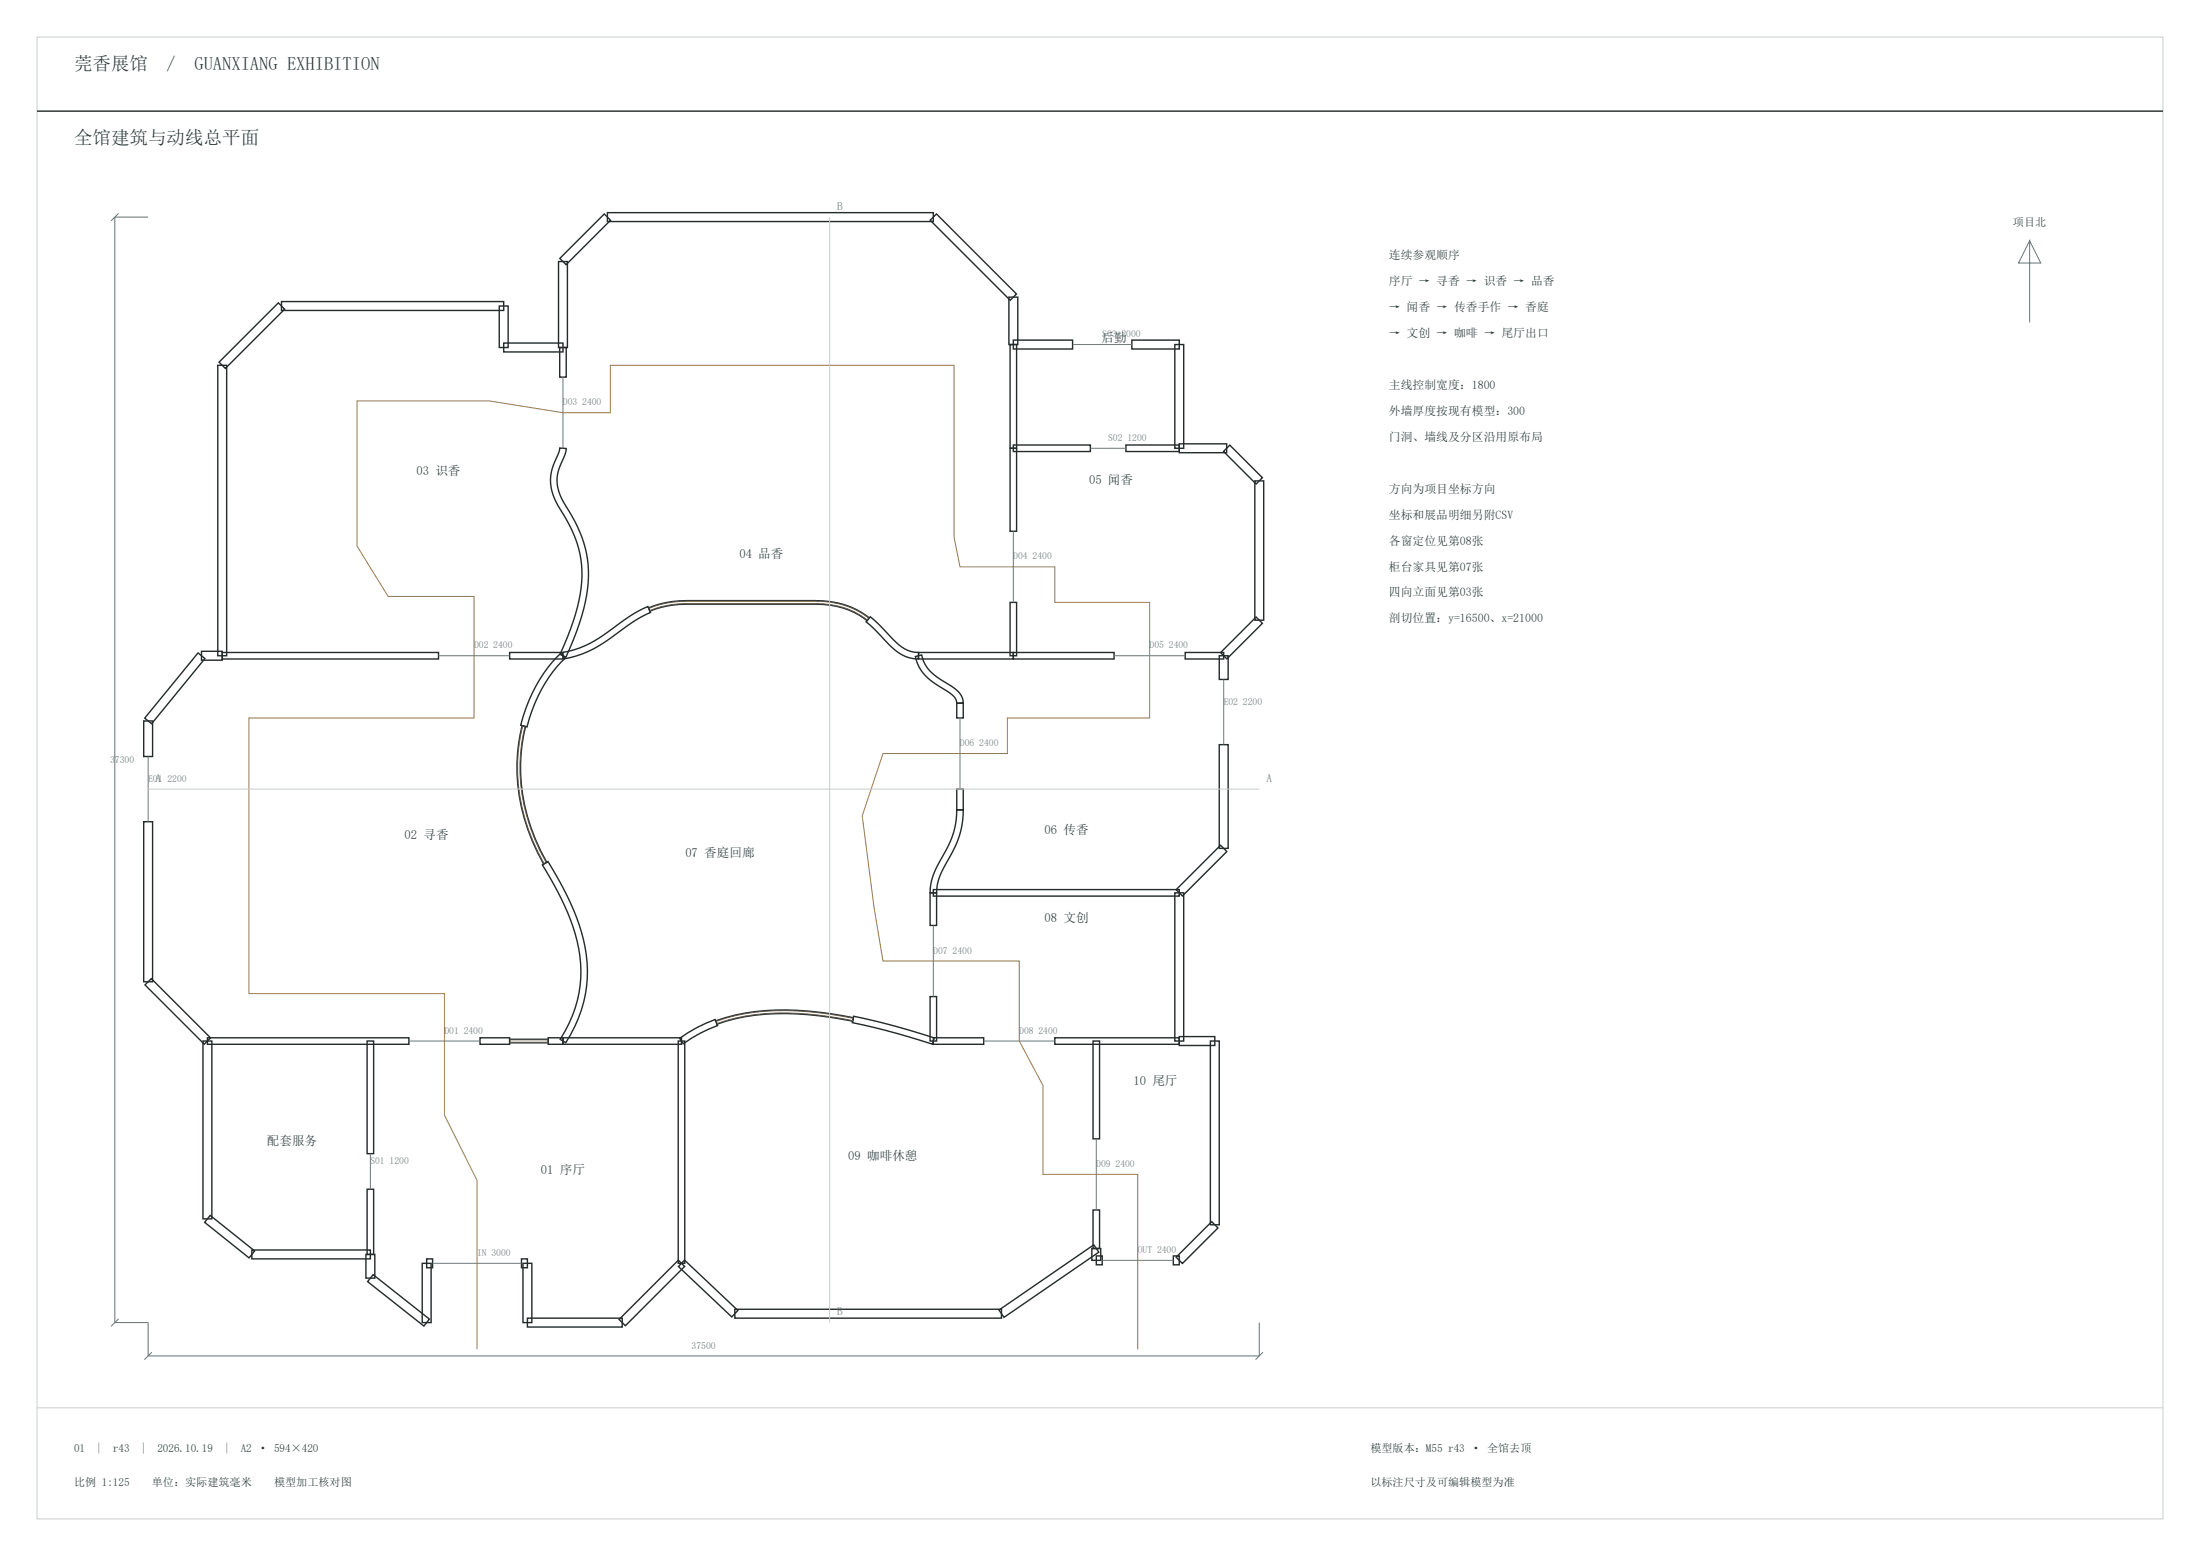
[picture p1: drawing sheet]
<svg xmlns="http://www.w3.org/2000/svg" width="594mm" height="420mm" viewBox="0 0 594 420" stroke-linecap="round" stroke-linejoin="round" font-family="sans-serif">
<path d="M10 10h574v400h-574zM224 58.6v298.4M40 213h300M10 380h574" fill="none" stroke="#c7ceca" stroke-width=".27"/>
<g fill="none" stroke="#252a2b" stroke-width=".38">
<path d="M10 30h574M164 57.4h88v2.4h-88zM251.2 59.4l1.6-1.6 21.6 21.6-1.6 1.6zM150.8 70.6h2.4v23.2h-2.4zM151.2 69.8l12-12 1.6 1.6-12 12zM58.8 98.6h2.4v78.4h-2.4zM75.2 81.8l1.6 1.6-16 16-1.6-1.6zM76 81.4h60v2.4h-60zM134.8 82.6h2.4v11.2h-2.4zM136 92.6h16v2.4h-16zM151.1 93.8h1.8v8h-1.8zM272.4 80.2h2.4v12.8h-2.4z"/>
<path d="M272.7 93h1.8v28h-1.8zM273.6 91.8h16v2.4h-16zM305.6 91.8h12.8v2.4h-12.8zM317.2 93h2.4v28h-2.4zM318.4 119.8h12.8v2.4h-12.8zM151.1 120.9l1.8 .2-.7 2.4a11.3 11.3 0 0 0 .6 13 31.6 31.6 0 0 1 5.2 26.1l-1 3.8-1.4 4.1-2.8 6.9-1.6-.8a55.7 55.7 0 0 0 5.9-21 30.5 30.5 0 0 0-5.9-18.1 12.9 12.9 0 0 1-.6-14.7zM272.7 121h1.8v22.4h-1.8zM273.6 120.1h20.8v1.8h-20.8zM304 120.1h14.4v1.8h-14.4zM330.4 121.8l1.6-1.6 8.8 8.8-1.6 1.6zM338.8 129.8h2.4v37.6h-2.4zM53.5 176.2l1.8 1.6-14.4 17.6-1.8-1.6z"/>
<path d="M54.4 175.8h5.6v2.4h-5.6zM60 176.1h58.4v1.8h-58.4zM137.6 176.1h14.4v1.8h-14.4zM150.3 177.5l1.1-1.1 1.2 1.2a37.9 37.9 0 0 0-10.3 18.6l-1.7-.4a41.2 41.2 0 0 1 9.7-18.3zM151.8 176.1a30.6 30.6 0 0 0 14.5-7.1l4.6-3.2 4-2.1 .7 1.6a63.6 63.6 0 0 0-11.7 7.6 28.1 28.1 0 0 1-11.7 5zM175.1 164.1a26.8 26.8 0 0 1 10.5-2h34.4a22.6 22.6 0 0 1 14.7 4.7l-.6 .7a21.2 21.2 0 0 0-14.1-4.4h-34.4a25.9 25.9 0 0 0-10.1 1.9zM235 166.5l2.9 2.7a32.3 32.3 0 0 0 6.4 6 7.4 7.4 0 0 0 3.8 .9l-.2 1.8a10.9 10.9 0 0 1-8-4l-4.1-4.4-2-1.7zM247.1 177.2l1.8-.4a10.7 10.7 0 0 0 5.8 7.1 11.1 11.1 0 0 1 5.1 4.5l.3 1.3-1.8 .2a4.1 4.1 0 0 0-2.7-3.4l-.6-.4a15.6 15.6 0 0 1-7.3-6.9zM248 176.1h25.6v1.8h-25.6zM272.7 162.6h1.8v14.4h-1.8zM273.6 176.1h27.2v1.8h-27.2zM320 176.1h10.4v1.8h-10.4z"/>
<path d="M329.2 177h2.4v6.4h-2.4zM329.6 176.2l9.6-9.6 1.6 1.6-9.6 9.6zM38.8 194.6h2.4v9.6h-2.4zM141 195.9l.9 .2a49 49 0 0 0 5.7 36.7l-.8 .4a50.3 50.3 0 0 1-5.8-37.3zM258.3 189.8h1.8v4h-1.8zM258.3 213h1.8v5.6h-1.8zM258.3 218.6h1.8a26.4 26.4 0 0 1-4.6 14.4 15.6 15.6 0 0 0-2.6 8h-1.8a20.4 20.4 0 0 1 3.7-10.4 22.5 22.5 0 0 0 3.5-12zM329.2 201h2.4v28h-2.4zM38.8 221.8h2.4v43.2h-2.4zM146.4 233.5l1.6-1a70.5 70.5 0 0 1 10 23.1 34.4 34.4 0 0 1-5.2 25.9l-1.6-1a33.9 33.9 0 0 0 2.8-32.3 90.2 90.2 0 0 0-7.6-14.7zM251.1 241h1.8v8.8h-1.8zM252 240.1h66.4v1.8h-66.4z"/>
<path d="M317.2 241h2.4v40h-2.4zM317.6 240.2l12-12 1.6 1.6-12 12zM40.8 264.2l16 16-1.6 1.6-16-16zM193.3 275.5a60.7 60.7 0 0 1 28-2.3l9.1 1.5-.2 .9a76.9 76.9 0 0 0-31.5-.7l-5.1 1.6zM230.5 274.3l9.3 2.2 12.5 3.7-.6 1.6-12.3-3.6-9.3-2.2zM251.1 269h1.8v12h-1.8zM318.4 279.8h9.6v2.4h-9.6zM54.8 281h2.4v48h-2.4zM56 280.1h54.4v1.8h-54.4zM99.1 281h1.8v30.4h-1.8zM129.6 280.1h8v1.8h-8zM137.6 280.5h10.4v1h-10.4z"/>
<path d="M148 280.1h4v1.8h-4zM152 280.1h32v1.8h-32zM183.1 281h1.8v60h-1.8zM183.5 280.3a39.1 39.1 0 0 1 9.6-5.1l.7 1.6a37.6 37.6 0 0 0-9.3 4.9zM252 280.1h13.6v1.8h-13.6zM284.8 280.1h33.6v1.8h-33.6zM295.1 281h1.8v26.4h-1.8zM326.8 281h2.4v49.6h-2.4zM56.7 328.1l12 9.6-1.4 1.8-12-9.6zM68 337.4h32v2.4h-32zM98.8 338.6h2.4v6.4h-2.4zM99.1 321h1.8v17.6h-1.8z"/>
<path d="M115.2 339.8h1.6v2.4h-1.6zM140.8 339.8h1.6v2.4h-1.6zM294.8 337h2.4v3.2h-2.4zM295.1 326.6h1.8v10.4h-1.8zM296 339h1.6v2.4h-1.6zM316.8 339h1.6v2.4h-1.6zM317.6 339.4l9.6-9.6 1.6 1.6-9.6 9.6zM100.7 344.1l15.2 12-1.4 1.8-15.2-12zM114 341h2.4v16h-2.4zM141.2 341h2.4v16h-2.4zM142.4 355.8h25.6v2.4h-25.6zM167.2 356.2l16-16 1.6 1.6-16 16z"/>
<path d="M184.8 340.1l14.4 13.6-1.6 1.8-14.4-13.6zM198.4 353.4h72v2.4h-72zM269.7 353.6l25.6-17.6 1.4 2-25.6 17.6z"/>
</g>
<g fill="none" stroke="#697680" stroke-width=".27">
<path d="M289.6 93h16M152 101.8v19.2M294.4 121h9.6M273.6 143.4v19.2M118.4 177h19.2M300.8 177h19.2M259.2 193.8v19.2M330.4 183.4v17.6M40 204.2v17.6M252 249.8v19.2M110.4 281h19.2M265.6 281h19.2"/>
<path d="M100 311.4v9.6M296 307.4v19.2M116.8 341h24M297.6 340.2h19.2"/>
</g>
<path d="M175.2 164.2a26.7 26.7 0 0 1 10.4-1.9h34.4a22.4 22.4 0 0 1 14.6 4.6M175.4 164.8a26 26 0 0 1 10.2-1.9h34.4a21.8 21.8 0 0 1 14.2 4.5M141.1 195.9a49.8 49.8 0 0 0 5.8 37.2M141.7 196.1a49.2 49.2 0 0 0 5.8 36.8M230.3 275.5a77 77 0 0 0-31.7-.7l-5.1 1.5M230.4 274.9a77.7 77.7 0 0 0-31.9-.7l-5.2 1.5M137.6 280.7h10.4M137.6 281.3h10.4" fill="none" stroke="#745b38" stroke-width=".27"/>
<path d="M32 57.6l-2 2M40 58.6h-9v298.4h9v9h300v-9M548 65l3 6h-6l3-6v22M32 356l-2 2M41 365l-2 2M341 365l-2 2" fill="none" stroke="#617576" stroke-width=".27"/>
<path d="M128.8 364.2v-45.6l-8.8-17.6v-32.8h-52.8v-74.4h60.8v-32.8h-23.2l-8.4-13.6v-39.2h35.6l20 3.2h12.8v-12.8h92.8v46.4l1.6 8h25.6v9.6h25.6v31.2h-38.4v9.6h-33.6l-5.6 16.8 3.2 24.8 2.4 14.4h36.8v21.6l6.4 12v24h25.6v47.2" fill="none" stroke="#a17843" stroke-width=".27"/>
<g font-size="5" fill="#263938">
<text x="20" y="19">莞香展馆</text>
<text x="45" y="19">/</text>
<text x="52.5" y="19">GUANXIANG EXHIBITION</text>
<text x="20" y="39">全馆建筑与动线总平面</text>
</g>
<g font-size="3.4" fill="#263938">
<text x="297.5" y="92.2">后勤</text>
<text x="112.4" y="128.2">03 识香</text>
<text x="294.1" y="130.6">05 闻香</text>
<text x="199.7" y="150.6">04 品香</text>
<text x="109.2" y="226.6">02 寻香</text>
<text x="282" y="225">06 传香</text>
<text x="185.1" y="231.4">07 香庭回廊</text>
<text x="282" y="249">08 文创</text>
<text x="306" y="293">10 尾厅</text>
<text x="72" y="309">配套服务</text>
<text x="146" y="317">01 序厅</text>
<text x="229" y="313">09 咖啡休憩</text>
</g>
<g font-size="3.2" fill="#263938">
<text x="375" y="70">连续参观顺序</text>
<text x="375" y="77">序厅 → 寻香 → 识香 → 品香</text>
<text x="375" y="84">→ 闻香 → 传香手作 → 香庭</text>
<text x="375" y="91">→ 文创 → 咖啡 → 尾厅出口</text>
<text x="375" y="105">主线控制宽度：1800</text>
<text x="375" y="112">外墙厚度按现有模型：300</text>
<text x="375" y="119">门洞、墙线及分区沿用原布局</text>
<text x="375" y="133">方向为项目坐标方向</text>
<text x="375" y="140">坐标和展品明细另附CSV</text>
<text x="375" y="147">各窗定位见第08张</text>
<text x="375" y="154">柜台家具见第07张</text>
<text x="375" y="161">四向立面见第03张</text>
<text x="375" y="168">剖切位置：y=16500、x=21000</text>
</g>
<g font-size="3" fill="#617576">
<text x="226" y="56.6">B</text>
<text x="42" y="211">A</text>
<text x="342" y="211">A</text>
<text x="226" y="355">B</text>
</g>
<g font-size="3" fill="#263938">
<text x="543.5" y="61">项目北</text>
<text x="20" y="392">01</text>
<text x="26" y="392">|</text>
<text x="30.5" y="392">r43</text>
<text x="38" y="392">|</text>
<text x="42.5" y="392">2026.10.19</text>
<text x="60.5" y="392">|</text>
<text x="65" y="392">A2 · 594×420</text>
<text x="370" y="392">模型版本：M55 r43 · 全馆去顶</text>
<text x="20" y="401">比例 1:125</text>
<text x="41" y="401">单位：实际建筑毫米</text>
<text x="74" y="401">模型加工核对图</text>
<text x="370" y="401">以标注尺寸及可编辑模型为准</text>
</g>
<g font-size="2.6" fill="#697680">
<text x="297.6" y="91">S03 2000</text>
<text x="152" y="109.4">D03 2400</text>
<text x="299.2" y="119">S02 1200</text>
<text x="273.6" y="151">D04 2400</text>
<text x="128" y="175">D02 2400</text>
<text x="310.4" y="175">D05 2400</text>
<text x="330.4" y="190.2">E02 2200</text>
<text x="259.2" y="201.4">D06 2400</text>
<text x="40" y="211">E01 2200</text>
<text x="252" y="257.4">D07 2400</text>
<text x="120" y="279">D01 2400</text>
<text x="275.2" y="279">D08 2400</text>
<text x="100" y="314.2">S01 1200</text>
<text x="296" y="315">D09 2400</text>
<text x="128.8" y="339">IN 3000</text>
<text x="307.2" y="338.2">OUT 2400</text>
</g>
<g font-size="2.6" fill="#617576">
<text x="29.8" y="206">37300</text>
<text x="186.8" y="364.2">37500</text>
</g>
</svg>
